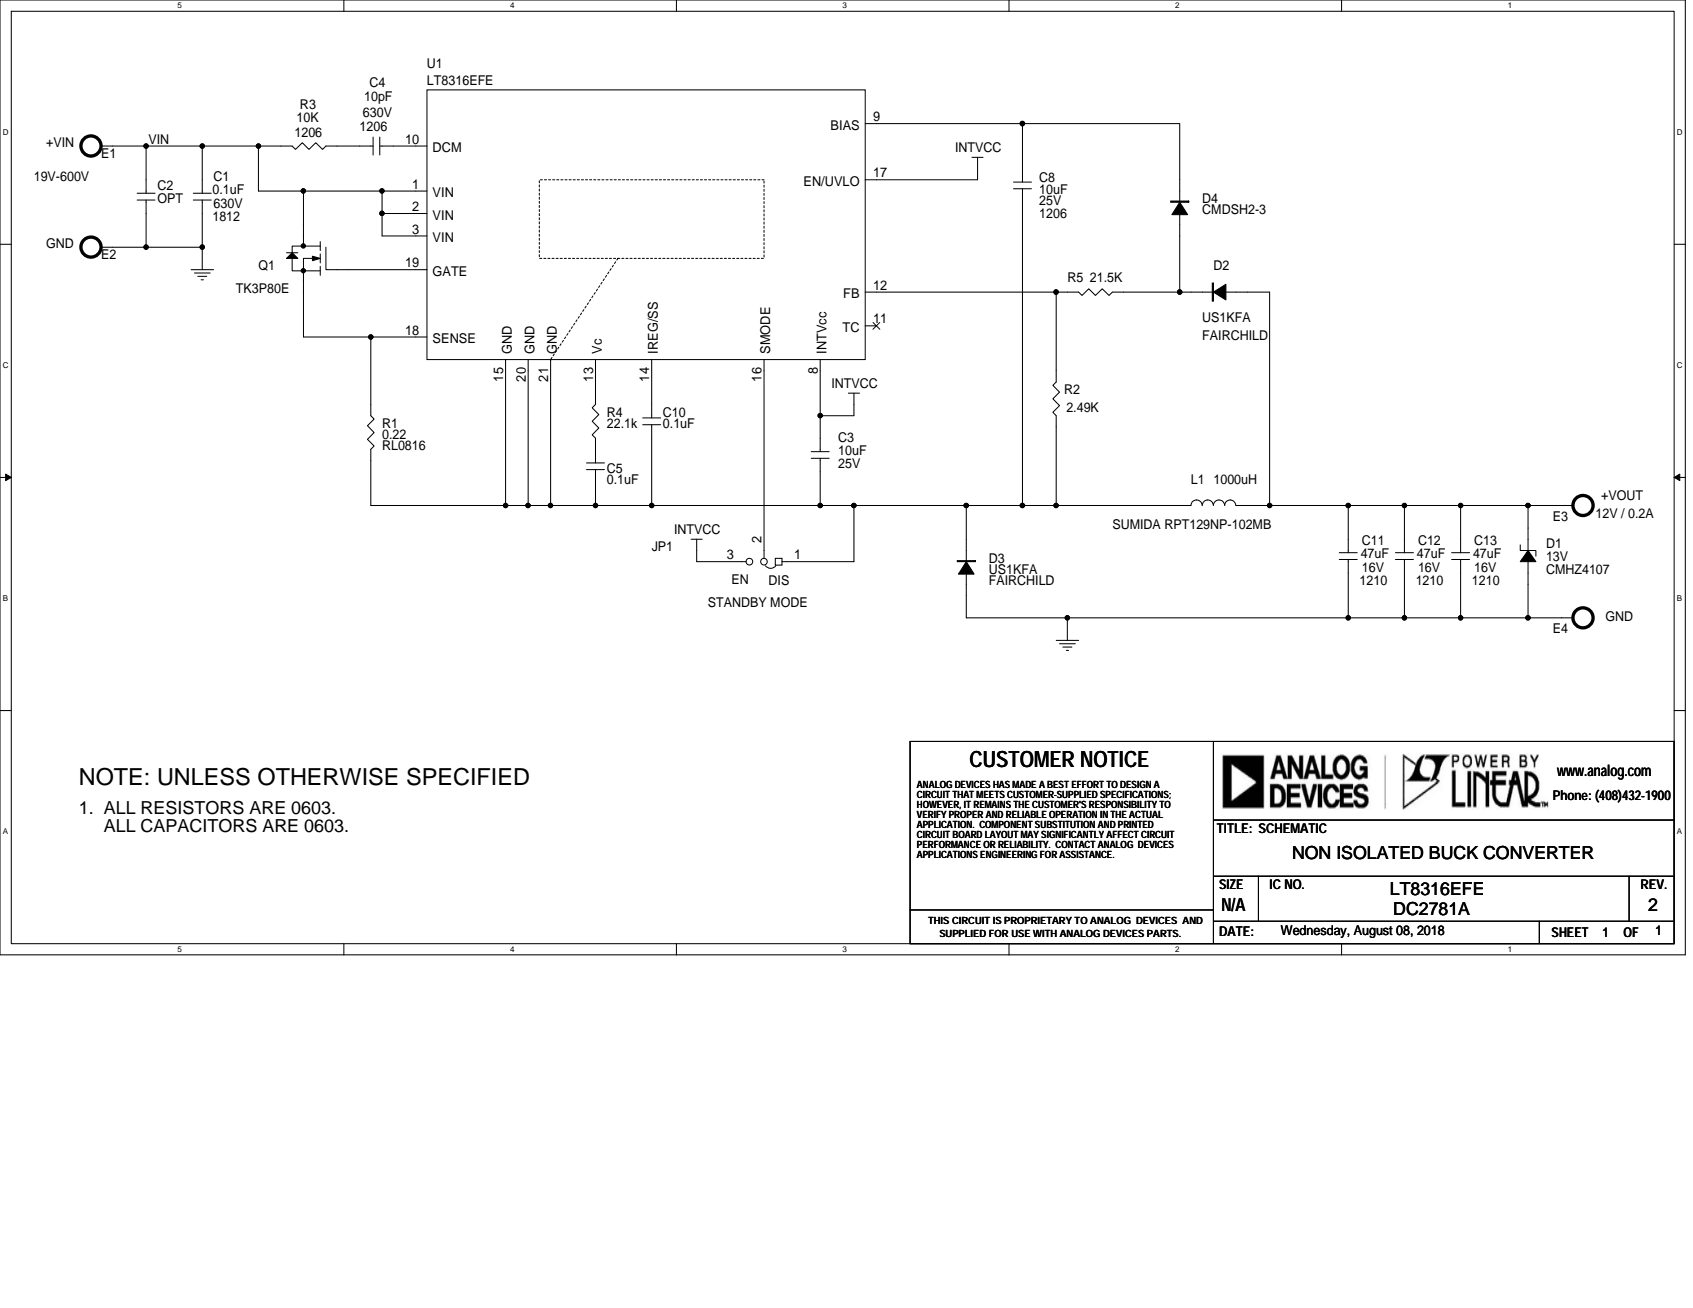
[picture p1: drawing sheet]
# OrCAD Capture schematic DC2781A-2.DSN
size Custom; title: NON ISOLATED BUCK CONVERTER; rev: 2; note: DC2781A

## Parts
C1  0.1uF  [1812S]
C2  OPT  [CAP-BFC233820XXX]
C3  10uF  [0603]
C4  10pF  [1206]
C5  0.1uF  [0603]
C8  10uF  [1206]
C10  0.1uF  [0603]
C11  47uF  [1210]
C12  47uF  [1210]
C13  47uF  [1210]
D1  CMHZ4107  [SOD-123]
D2  US1KFA  [SOD-123FA]
D3  US1KFA  [SOD-123FA]
D4  400mA/150V  [SOD-CMDSH2-3]
E1  +VIN  [MM/2501]
E2  GND  [MM/2501]
E3  +VOUT  [MM/2501]
E4  GND  [MM/2501]
JP1  JP3X1/079\NO\12  [JP3X1/079]
L1  1000uH  [IND-RPT129]
Q1  TK3P80E  [DPAK]
R1  0.22  [RES-RL0816S]
R2  2.49K  [0603]
R3  10K  [1206]
R4  22.1k  [0603]
R5  21.5K  [0603]
U1  LT8316EFE  [TSSOP20FE(16)]

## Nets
GND: C1.2 C2.2 C11.2 C12.2 C13.2 D1.2(ANODE) D3.2(ANODE) E2.1 E4.1
VIN: C1.1 C2.1 E1.1 Q1.4(D) R3.2 U1.1(VIN) U1.2(VIN) U1.3(VIN)
INTVCC: C3.2 JP1.3 U1.8(INTVcc) U1.17(EN/UVLO)
N16962811: R4.2 U1.13(Vc)
N16981119: C3.1 C5.1 C8.1 C10.1 D3.1(CATHODE) JP1.1 L1.1 R1.2 R2.1 U1.15(GND) U1.20(GND) U1.21(GND)
N16984159: C11.1 C12.1 C13.1 D1.1(CATHODE) D2.2(ANODE) E3.1 L1.3
N17035642: C8.2 D4.1(K) U1.9(BIAS)
N17036501: R2.2 R5.2 U1.12(FB)
N17038477: C10.2 U1.14(IREG/SS)
N17041932: C4.1 U1.10(DCM)
N17042246: Q1.3(S) R1.1 U1.18(SENSE)
N17043050: JP1.2 U1.16(SMODE)
N17046559: D2.1(CATHODE) D4.2(a) R5.1
N17049892: C4.2 R3.1
N17067556: Q1.1(G) U1.19(GATE)
N17070354: C5.2 R4.1

Not connected (* = marked no-connect by the designer): U1 11(TC)*

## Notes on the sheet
- 19V-600V
- EN
- DIS
- STANDBY MODE
- NOTE: UNLESS OTHERWISE SPECIFIED
- 1.  ALL RESISTORS ARE 0603.
       ALL CAPACITORS ARE 0603.
